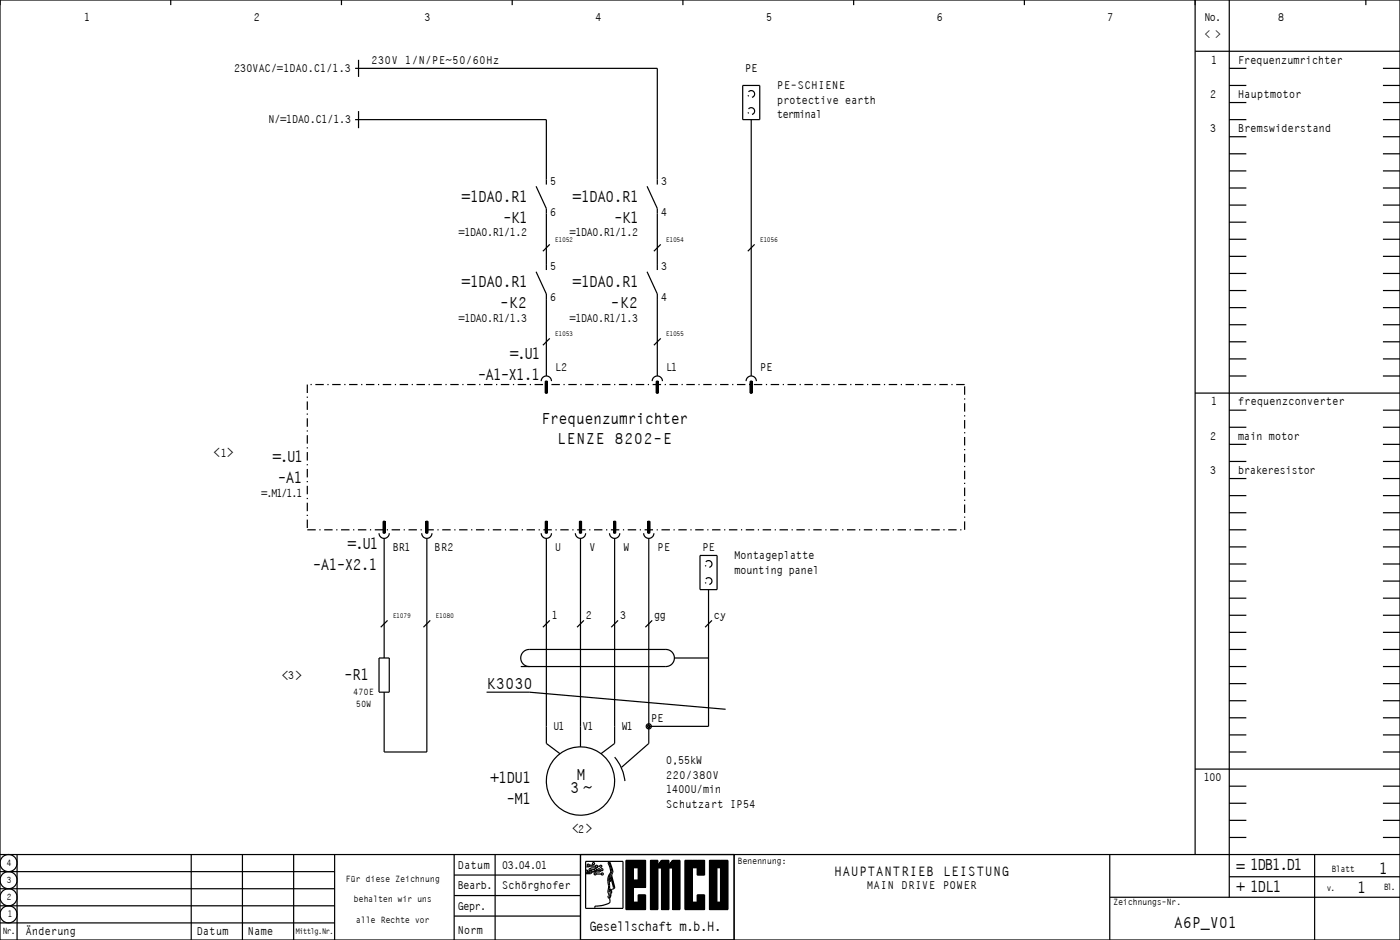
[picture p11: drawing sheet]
<svg xmlns="http://www.w3.org/2000/svg" width="410mm" height="275mm" viewBox="0 0 410 275" stroke-linecap="round" stroke-linejoin="round" font-family="sans-serif">
<g fill="none" stroke="#000" stroke-width=".35">
<path d="M0 0h410v275h-410zM50 0v1.5M100 0v1.5M105 17.5v5M150 0v1.5M200 0v1.5M250 0v1.5M300 0v1.5M350 0v250M350 15h60M360 0v262.5M400 0v1.5"/>
<path d="M104 20h88.5v34M104 35h56v19M105 32.5v5M217.5 25h5v10h-5zM220 35v75M360 20h5M360 35h5M360 30h5M360 25h5M405 20h5M405 35h5M405 30h5"/>
<path d="M405 25h5M157 54.5l3 6.5v18M189.5 54.5l3 6.5v18M360 55h5M360 50h5M360 45h5M360 40h5M405 55h5M405 50h5M405 45h5M405 40h5M157 79.5l3 6.5v24"/>
<path d="M161 71.5l-2 2M189.5 79.5l3 6.5v24M193.5 71.5l-2 2M221 71.5l-2 2M360 75h5M360 70h5M360 65h5M360 60h5M405 75h5M405 70h5M405 65h5M405 60h5"/>
<path d="M161 99l-2 2M193.5 99l-2 2M360 95h5M360 90h5M360 85h5M360 80h5M405 95h5M405 90h5M405 85h5M405 80h5M158.5 111.5a1.5 1.5 0 0 1 1.5-1.5 1.5 1.5 0 0 1 1.5 1.5M159.7 111.5h.6v3.5h-.6z"/>
<path d="M159.8 112v3M191 111.5a1.5 1.5 0 0 1 1.5-1.5 1.5 1.5 0 0 1 1.5 1.5M192.2 111.5h.6v3.5h-.6zM192.3 112v3M218.5 111.5a1.5 1.5 0 0 1 1.5-1.5 1.5 1.5 0 0 1 1.5 1.5M219.7 111.5h.6v3.5h-.6zM220.2 112v3M350 115h60M360 110h5M360 105h5M360 100h5M405 110h5"/>
<path d="M405 105h5M405 100h5M360 135h5M360 130h5M360 125h5M360 120h5M405 135h5M405 130h5M405 125h5M405 120h5M111 156a1.5 1.5 0 0 0 1.5 1.5 1.5 1.5 0 0 0 1.5-1.5M112.2 152.5h.6v3.5h-.6z"/>
<path d="M112.5 157.5v35M112.7 152.5v3M123.5 156a1.5 1.5 0 0 0 1.5 1.5 1.5 1.5 0 0 0 1.5-1.5M124.7 152.5h.5l.1 3.5h-.6zM125 157.5v62.5h-12.5v-17.5M158.5 156a1.5 1.5 0 0 0 1.5 1.5 1.5 1.5 0 0 0 1.5-1.5M159.7 152.5h.6v3.5h-.6zM160 157.5v60l4 3M168.5 156a1.5 1.5 0 0 0 1.5 1.5 1.5 1.5 0 0 0 1.5-1.5M169.7 152.5h.6v3.5h-.6zM170 157.5v61M170.2 152.5v3"/>
<path d="M178.5 156a1.5 1.5 0 0 0 1.5 1.5 1.5 1.5 0 0 0 1.5-1.5M179.7 152.5h.6v3.5h-.6zM180 157.5v60l-4 3M180.3 152.5v3M188.5 156a1.5 1.5 0 0 0 1.5 1.5 1.5 1.5 0 0 0 1.5-1.5M189.7 152.5h.5l.1 3.5h-.6zM190 157.5v60l-8 7M360 155h5M360 150h5M360 145h5M360 140h5M405 155h5"/>
<path d="M405 150h5M405 145h5M405 140h5M205 162.5h5v10h-5zM207.5 172.5v40h-17.5M360 175h5M360 170h5M360 165h5M360 160h5M405 175h5M405 170h5M405 165h5"/>
<path d="M405 160h5M111 192.5h3v10h-3zM113.5 181.5l-2 2M126 181.5l-2 2M152.5 195h42.5M155.1 195a2.5 2.5 0 0 1-2.6-2.5 2.5 2.5 0 0 1 2.5-2.5h39.9a2.5 2.5 0 0 1 2.6 2.5 2.5 2.5 0 0 1-2.5 2.5M161 181.5l-2 2M171 181.5l-2 2M181 181.5l-2 2M191 181.5l-2 2M197.5 192.5h10M208.5 181.5l-2 2"/>
<path d="M360 195h5M360 190h5M360 185h5M360 180h5M405 195h5M405 190h5M405 185h5M405 180h5M142.5 202.5h12.5l57.5 5M360 215h5M360 210h5M360 205h5"/>
<path d="M360 200h5M405 215h5M405 210h5M405 205h5M405 200h5M180 221.5a13.1 13.1 0 0 1 3 7M350 225h60M360 235h5M360 230h5M360 220h5M405 235h5M405 230h5"/>
<path d="M405 220h5M0 250h410M0 255h98M5 250v25M56 250v25M71 250v25M86 250v25M98 250v25M133 256h37M133 250v25M145 250v25M170 250v25"/>
<path d="M171.5 252h10.9v13.8h-10.9zM173.8 252.9l-.1 .2h-1.2M174.1 254.4h-.7l-.4 .5h-.9M174.4 253.4l-2.7 .2M174.6 255.7h1.5M175.1 254.4l-.4 .5h-1.3l-.4 .4h-1.3M175.6 253.4h-.4l-.3 .5h-1.9l-.2 .3M176 254.6l-.3 .5h-2.2l-.5 .5h-1.4M178.1 252.6l.1 .2a3.2 3.2 0 0 1 .5 2.6M178.4 252.5l.4 .9a2.07 2.07 0 0 1 .2 2.1 2.52 2.52 0 0 0-.6 2.5l.1 1.9-.2 .9M178.4 252.5l-.2-.1-.1 .2M178.5 257.5l.2 .5"/>
<path d="M178.5 252l1 2.8M178.8 255.4l-.8 1.6 .2 2.4a3 3 0 0 0 .1 2.5M178.9 256.7l-.2 1.3M178.9 256.7l.9 3-.9-3.5-.2 .1-.2 1.2M179.2 256.3l.8 3.2M179.5 254.8l-.3 1.5M180 259.5v.3l-.9 .5-.2 1.5M183.3 253.9h5.8M185.5 259.6h3.6v-7.9h-5.8v14.4h5.8v-4.3h-2.2v2.1M185.5 253.9v12.2M185.5 257.5h1.4M186.9 253.9v5.7"/>
<path d="M190.5 251.7h2.2v14.4h-2.2zM192.7 253.9h1M193.7 251.7h2.2v14.4h-2.2zM193.7 251.8l-1 1.3M193.7 251.7l-1 1.4h1M193.7 251.8l-.9 1.3M193.7 252.8h-.8v.3M193.7 252.5h-.5v.3M193.7 252.2h-.3v.3M193.7 252h-.2v.2M195.9 253.9h1.1M197 251.8l-1 1.3"/>
<path d="M197 251.7l-1.1 1.4h1.1M197 251.7h2.1v14.4h-2.1zM197 252.8h-.8v.3M197 252.5h-.6v.3M197 252.2h-.4v.3M197 252h-.2v.2M202.7 253.9h1.5M202.7 251.7v14.4M204.2 251.7v4.3h2.1v-4.3h-5.7v14.4h5.7v-4.3h-2.1v4.3M207.8 251.7h5.4v14.4h-5.4zM209.9 253.9h1.1M209.9 251.7v14.4"/>
<path d="M211 251.7v14.4M215 250v25M325 250v25M360 245h5M360 240h5M360 256.5h50M385 250v25M405 245h5M405 240h5M0 270h98M0 265h98M0 260h98"/>
<path d="M133 268h37M133 262h37M178.3 261.9l.1 .1M178.6 261.6l.1 .7-.4 .4-.2-.4 .3-.3M178.6 262.6v1.4a5.7 5.7 0 0 1-4 1.1l-.4 .1v.6M178.7 260.1l.3 .9-.4 .7M178.8 260.1l-.1 .6-.4 .1M178.9 261.8l-.3 .8M185.5 263.9h3.6M202.7 263.9h1.5M209.9 263.9h1.1M325 262.5h85"/>
<circle cx="190" cy="212.5" r=".75"/>
<circle cx="190" cy="212.5" r=".37"/>
<circle cx="170" cy="228.5" r="10"/>
<circle cx="2.5" cy="252.5" r="2.5"/>
<circle cx="2.5" cy="257.5" r="2.5"/>
<circle cx="171.8" cy="254.9" r=".3"/>
<circle cx="172.2" cy="253.1" r=".3"/>
<circle cx="172.8" cy="254.4" r=".3"/>
<circle cx="173.8" cy="252.7" r=".3"/>
<circle cx="174.3" cy="255.7" r=".3"/>
<circle cx="174.4" cy="254.4" r=".3"/>
<circle cx="174.7" cy="253.4" r=".3"/>
<circle cx="175.4" cy="254.5" r=".3"/>
<circle cx="175.9" cy="253.4" r=".3"/>
<circle cx="176.3" cy="254.4" r=".3"/>
<circle cx="176.4" cy="255.7" r=".3"/>
<circle cx="2.5" cy="262.5" r="2.5"/>
<circle cx="2.5" cy="267.5" r="2.5"/>
</g>
<path d="M221 27.5a1 1 0 0 0-1.5-.9 1 1 0 0 0-.1 1.7 1 1 0 0 0 1.6-.7v-.1M221 32.5a1 1 0 0 0-1.5-.9 1 1 0 0 0-.1 1.7 1 1 0 0 0 1.6-.7v-.1M90 112.5v42.5M282.5 112.5h-192.5M90 155h192.5M282.5 155v-42.5M208.5 165a1 1 0 0 0-1.5-.9 1 1 0 0 0-.1 1.7 1 1 0 0 0 1.6-.7v-.1M208.5 170a1 1 0 0 0-1.5-.9 1 1 0 0 0-.1 1.7 1 1 0 0 0 1.6-.7v-.1" fill="none" stroke="#000" stroke-width=".35" stroke-dasharray="2.5 1.1 .4 1.1" stroke-linecap="butt"/>
<g fill="#000">
<path d="M159.7 111.5h.6v3.5h-.6zM192.2 111.5h.6v3.5h-.6zM219.7 111.5h.6v3.5h-.6zM112.2 152.5h.6v3.5h-.6zM124.7 152.5h.6v3.5h-.6zM159.7 152.5h.6v3.5h-.6zM169.7 152.5h.6v3.5h-.6zM179.7 152.5h.6v3.5h-.6zM189.7 152.5h.6v3.5h-.6zM183.3 251.7h5.8v2.2h-5.8zM183.3 253.9h2.2v12.2h-2.2zM185.5 257.5h1.4v2.1h-1.4z"/>
<path d="M186.9 253.9h2.2v5.7h-2.2zM190.5 251.7h2.2v14.4h-2.2zM192.7 253.1h1v.8h-1zM192.9 252.8h.8v.3h-.8zM193.2 252.5h.5v.3h-.5zM193.4 252.2h.3v.3h-.3zM193.5 252h.2v.2h-.2zM193.7 251.7h2.2v14.4h-2.2zM195.9 253.1h1.1v.8h-1.1zM196.2 252.8h.8v.3h-.8zM196.4 252.5h.6v.3h-.6zM196.6 252.2h.4v.3h-.4z"/>
<path d="M196.8 252h.2v.2h-.2zM197 251.7h2.1v14.4h-2.1zM200.6 251.7h2.1v14.4h-2.1zM202.7 251.7h1.5v2.2h-1.5zM204.2 251.7h2.1v4.3h-2.1zM207.8 251.7h2.1v14.4h-2.1zM209.9 251.7h1.1v2.2h-1.1zM211 251.7h2.2v14.4h-2.2zM185.5 263.9h3.6v2.2h-3.6zM186.9 261.8h2.2v2.1h-2.2zM202.7 263.9h1.5v2.2h-1.5zM204.2 261.8h2.1v4.3h-2.1z"/>
<path d="M209.9 263.9h1.1v2.2h-1.1z"/>
</g>
<g font-size="4.5">
<text x="135.2" y="59.1">=1DA0.R1</text>
<text x="167.7" y="59.1">=1DA0.R1</text>
<text x="147.2" y="65.2">-K1</text>
<text x="179.7" y="65.2">-K1</text>
<text x="135.2" y="84.1">=1DA0.R1</text>
<text x="167.7" y="84.1">=1DA0.R1</text>
<text x="146.3" y="90.2">-K2</text>
<text x="178.8" y="90.2">-K2</text>
<text x="149.3" y="104.9">=.U1</text>
<text x="139.9" y="111">-A1-X1.1</text>
<text x="158.5" y="124.1">Frequenzumrichter</text>
<text x="163.1" y="130">LENZE 8202-E</text>
<text x="79.8" y="135.3">=.U1</text>
<text x="81.2" y="141.4">-A1</text>
<text x="101.8" y="160.7">=.U1</text>
<text x="91.5" y="166.8">-A1-X2.1</text>
<text x="100.7" y="199.1">-R1</text>
<text x="142.5" y="201.6">K3030</text>
<text x="143.5" y="229.1">+1DU1</text>
<text x="167" y="232.1">3 ~</text>
<text x="168.8" y="228.1">M</text>
<text x="148.2" y="235.2">-M1</text>
<text x="362" y="255.1">= 1DB1.D1</text>
<text x="403.8" y="255.8">1</text>
<text x="362" y="261.1">+ 1DL1</text>
<text x="397.4" y="261.2">1</text>
<text x="343.7" y="271.6">A6P_V01</text>
</g>
<g font-size="3.8">
<text x="62.4" y="133.8">&lt; &gt;</text>
<text x="82.4" y="198.8">&lt; &gt;</text>
<text x="167.4" y="243.8">&lt; &gt;</text>
<text x="244.3" y="256.3">HAUPTANTRIEB LEISTUNG</text>
<text x="172.5" y="272.3">Gesellschaft m.b.H.</text>
</g>
<g font-size="3.2">
<text x="24.6" y="6.1">1</text>
<text x="74.3" y="6.1">2</text>
<text x="124.3" y="6.1">3</text>
<text x="174.3" y="6.1">4</text>
<text x="224.3" y="6.1">5</text>
<text x="274.3" y="6.1">6</text>
<text x="324.3" y="6.1">7</text>
<text x="352.7" y="11.1">&lt; &gt;</text>
<text x="352.7" y="6.1">No.</text>
<text x="374.3" y="6.1">8</text>
<text x="68.5" y="21.1">230VAC/=1DA0.C1/1.3</text>
<text x="108.7" y="18.6">230V 1/N/PE~50/60Hz</text>
<text x="218.1" y="21.1">PE</text>
<text x="354.6" y="18.6">1</text>
<text x="362.5" y="18.6">Frequenzumrichter</text>
<text x="227.5" y="26.1">PE-SCHIENE</text>
<text x="354.3" y="28.6">2</text>
<text x="362.5" y="28.6">Hauptmotor</text>
<text x="227.5" y="30.4">protective earth</text>
<text x="227.5" y="34.6">terminal</text>
<text x="78.6" y="36.1">N/=1DA0.C1/1.3</text>
<text x="354.3" y="38.6">3</text>
<text x="362.5" y="38.6">Bremswiderstand</text>
<text x="161" y="54.1">5</text>
<text x="193.5" y="54.1">3</text>
<text x="161" y="63.1">6</text>
<text x="193.5" y="63.1">4</text>
<text x="134.3" y="69.1">=1DA0.R1/1.2</text>
<text x="166.8" y="69.1">=1DA0.R1/1.2</text>
<text x="161" y="79.1">5</text>
<text x="193.5" y="79.1">3</text>
<text x="161" y="88.1">6</text>
<text x="193.5" y="88.1">4</text>
<text x="134.3" y="94.1">=1DA0.R1/1.3</text>
<text x="166.8" y="94.1">=1DA0.R1/1.3</text>
<text x="162.5" y="108.6">L2</text>
<text x="195" y="108.6">L1</text>
<text x="222.5" y="108.6">PE</text>
<text x="354.6" y="118.6">1</text>
<text x="362.5" y="118.6">frequenzconverter</text>
<text x="354.3" y="128.6">2</text>
<text x="362.5" y="128.6">main motor</text>
<text x="64.6" y="133.6">1</text>
<text x="354.3" y="138.6">3</text>
<text x="362.5" y="138.6">brakeresistor</text>
<text x="76.5" y="145.4">=.M1/1.1</text>
<text x="115" y="161.1">BR1</text>
<text x="127.2" y="161.1">BR2</text>
<text x="162.5" y="161.1">U</text>
<text x="172.5" y="161.1">V</text>
<text x="182.5" y="161.1">W</text>
<text x="192.5" y="161.1">PE</text>
<text x="205.6" y="161.1">PE</text>
<text x="215" y="163.6">Montageplatte</text>
<text x="215" y="167.9">mounting panel</text>
<text x="161.5" y="181.1">1</text>
<text x="171.5" y="181.1">2</text>
<text x="181.5" y="181.1">3</text>
<text x="191.5" y="181.1">gg</text>
<text x="209" y="181.1">cy</text>
<text x="84.3" y="198.6">3</text>
<text x="162" y="213.6">U1</text>
<text x="170.5" y="213.6">V1</text>
<text x="182" y="213.6">W1</text>
<text x="190.6" y="211.1">PE</text>
<text x="195" y="223.6">0,55kW</text>
<text x="195" y="227.9">220/380V</text>
<text x="195" y="232.1">1400U/min</text>
<text x="352.5" y="228.6">100</text>
<text x="195" y="236.4">Schutzart IP54</text>
<text x="169.3" y="243.6">2</text>
<text x="134" y="254.1">Datum</text>
<text x="147" y="254.1">03.04.01</text>
<text x="134" y="260.1">Bearb.</text>
<text x="147" y="260.1">SchÎrghofer</text>
<text x="253.8" y="260.1">MAIN DRIVE POWER</text>
<text x="134" y="266.1">Gepr.</text>
<text x="7.5" y="273.6">Ønderung</text>
<text x="57.5" y="273.6">Datum</text>
<text x="72.5" y="273.6">Name</text>
<text x="134" y="273.1">Norm</text>
</g>
<g font-size="2.5">
<text x="103.5" y="203.4">470E</text>
<text x="104.2" y="206.8">50W</text>
<text x="1.9" y="253.4">4</text>
<text x="101.2" y="257.9">FÏr diese Zeichnung</text>
<text x="216" y="252.9">Benennung:</text>
<text x="389.9" y="255.1">Blatt</text>
<text x="1.9" y="263.4">2</text>
<text x="1.9" y="258.4">3</text>
<text x="103.6" y="263.9">behalten wir uns</text>
<text x="388.4" y="260.7">v.</text>
<text x="405.2" y="260.3">Bl.</text>
<text x="2.2" y="268.4">1</text>
<text x="104.2" y="269.9">alle Rechte vor</text>
<text x="326" y="264.9">Zeichnungs-Nr.</text>
<text x=".7" y="273.4">Nr.</text>
</g>
<text font-size="2.3" x="86.5" y="273.3">Mittlg.Nr.</text>
<g font-size="1.9">
<text x="162.5" y="70.7">E1052</text>
<text x="195" y="70.7">E1054</text>
<text x="222.5" y="70.7">E1056</text>
<text x="162.5" y="98.2">E1053</text>
<text x="195" y="98.2">E1055</text>
<text x="115" y="180.7">E1079</text>
<text x="127.5" y="180.7">E1080</text>
</g>
</svg>
